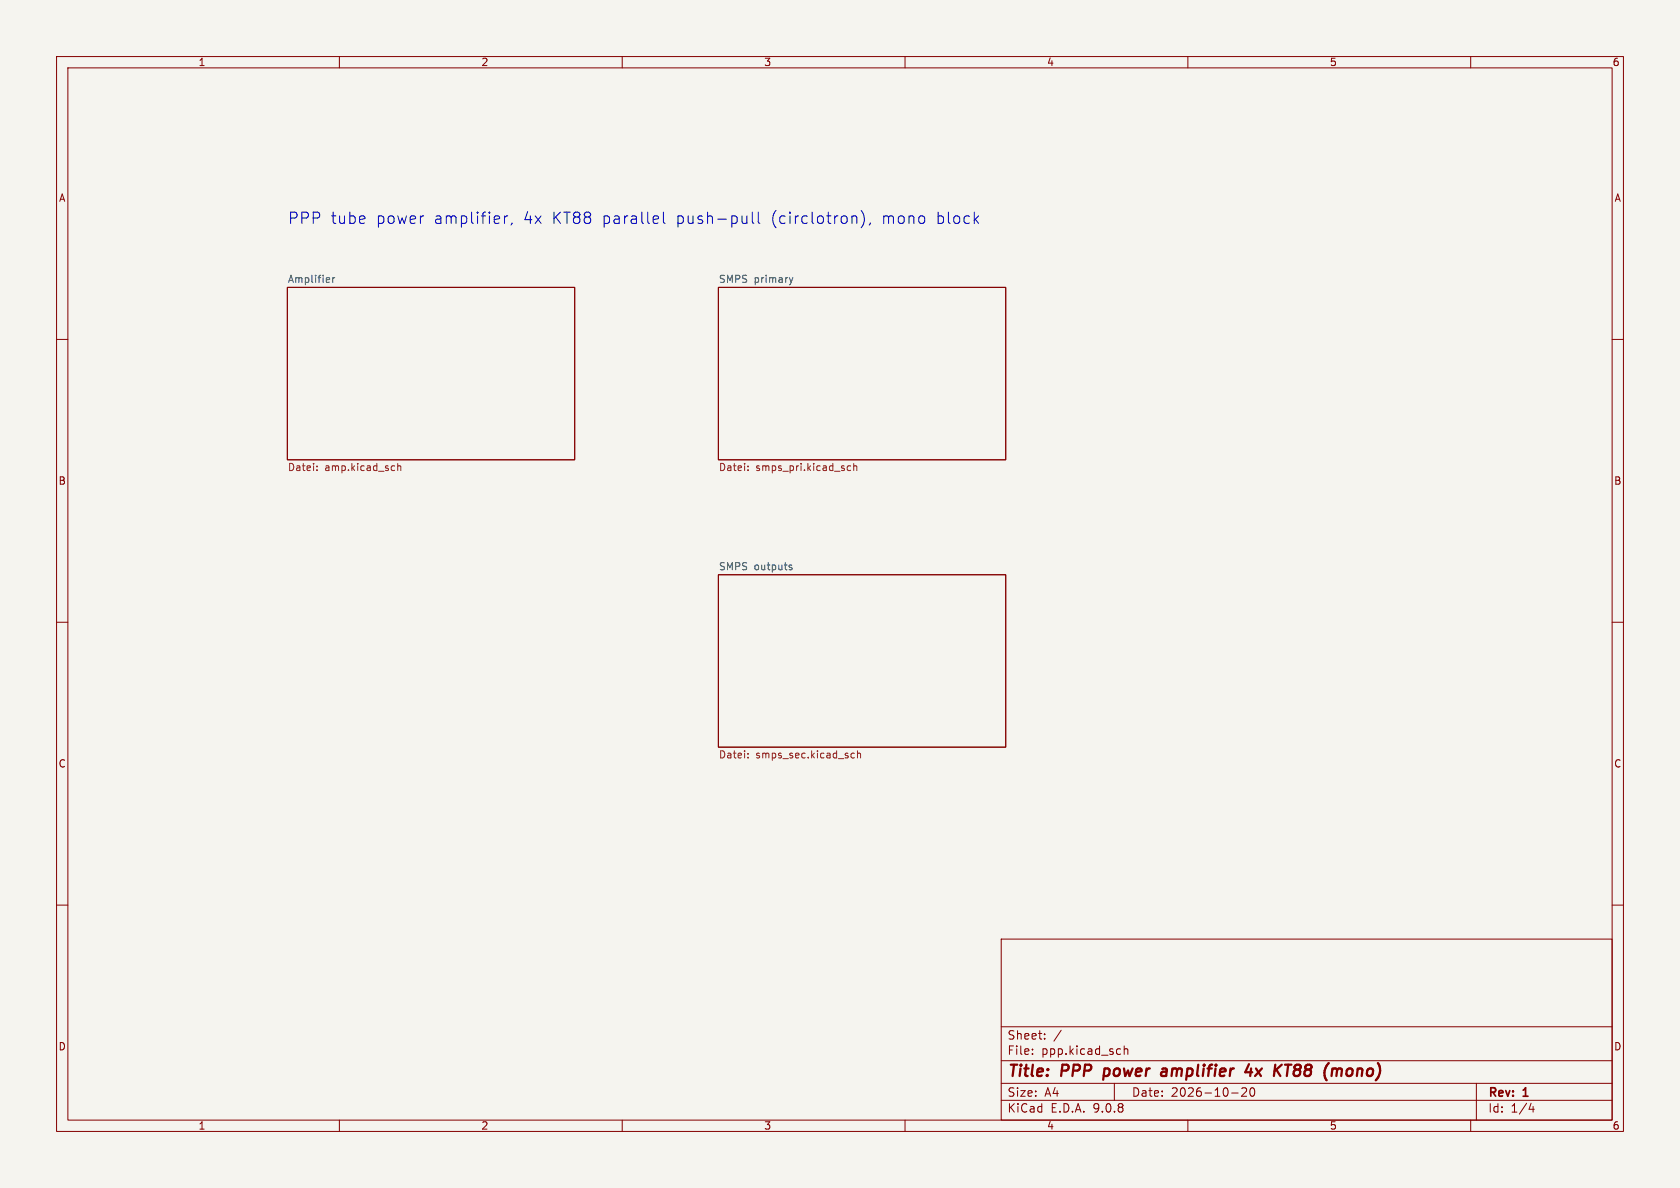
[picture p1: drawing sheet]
<svg xmlns="http://www.w3.org/2000/svg" width="297mm" height="210mm" viewBox="0 0 297 210" stroke-linecap="round" stroke-linejoin="round" font-family="sans-serif">
<path d="M0 0h297v210h-297z" fill="#f5f4ef" stroke="#f5f4ef" stroke-width=".18"/>
<g fill="none" stroke="#840000" stroke-width=".18">
<path d="M10 10h277v190h-277zM12 12h273v186h-273zM60 10v2M110 10v2M160 10v2M210 10v2M260 10v2M50.8 50.8h50.8v30.5h-50.8zM127 50.8h50.8v30.5h-50.8zM10 60h2M285 60h2M10 110h2"/>
<path d="M127 101.6h50.8v30.5h-50.8zM285 110h2M10 160h2M177 166h108v32h-108zM285 160h2M60 198v2M110 198v2M160 198v2M177 194.5h108M177 191.5h108M177 187.5h108M177 181.5h108"/>
<path d="M182.5 186.3v.1M182.5 185.5v.1M184.7 183.6v.1M184.7 182.8v.1M187.6 182.1l-1.3 2M197 191.5v3M198 185.4l.1 .1M198.1 186.3l-.1 .1M198.7 184.9v1.5M198.7 185.5l.3-.1 .3 .1 .1 .9M210 198v2M217.7 193.2h1.2"/>
<path d="M219.7 192.3l.5 .1 .2 .3-.9 1.1h.9M221.1 192.4l.2-.1a.81 .81 0 0 1 .6 .6 .81 .81 0 0 1-.3 .8l-.1 .1a.81 .81 0 0 1-.4-1.4zM260 198v2M261 191.5v6.5M270.7 195l-.4 1.1h.9M271 195.6v1"/>
</g>
<path d="M195.3 188.9l-.3 2M205.3 190.1l.2 .1 .7-.1M205.5 189l.2-.1 .5 .1M206.3 189.4l-.9 .1M220.8 188.1l-.7 1.4h1.3M221.2 188.9l-.2 1.3M227.2 188.2h1.1M227.7 188.2l-.2 2M234.9 187.9l-.1 .1M236.4 189.2a.5 .5 0 0 1 .8-.2l-.1 1.2" fill="none" stroke="#840000" stroke-width=".4"/>
<path d="M58.8 49.1v.8M59.2 49.1l-.4 .2M139.6 49.1l.3 .8M139.9 49.9l-.2 .3M140.2 49.1l-.3 .8M139.6 99.9h.4M139.6 100.2l.4 .3v.2h-.4" fill="none" stroke="#006464" stroke-width=".18"/>
<g fill="none" stroke="#725600" stroke-width=".18">
<path d="M56 83.1v.1M56 82.4v.1M69.6 82.3l.2 .1M69.8 83.1l-.2 .1M70.3 81.9v1.3M70.3 82.5l.2-.2 .3 .1 .1 .8M132.2 83.1v.1M132.2 82.4v.1M150.4 82.4l-.4-.1-.2 .3 .1 .5h.5M150.9 82.5l.2-.2 .3 .1 .1 .8M150.9 81.9v1.3M132.2 133.2v.1"/>
<path d="M132.2 133.9v.1M151 133.2l-.3-.1-.3 .3 .2 .5h.4M151.6 133.3l.2-.2 .3 .1v.8M151.6 132.7v1.3"/>
</g>
<path d="M89.2 38.2v1.3M89.8 38.2a.51 .51 0 0 0-.6 .3M90.5 39.4l-.2 .4M116.3 38.3l.1 .3-.9 .2M117.3 37.5v1.7l.3 .3M132 38.2v1.3M132 39.3l-.2 .2M133 37.5v1.7l.3 .3M134 37.5v1.7l.3 .3M150.9 38.2h.3l.3 .2v1.1M152.2 37.2a2.29 2.29 0 0 1 0 3.1M153.9 39.4l-.2 .4" fill="none" stroke="#0000c2" stroke-width=".18"/>
<g font-size="2.8" fill="#0000c2">
<text x="50.8" y="39.8">PPP</text>
<text x="58.4" y="39.8">tube</text>
<text x="66.4" y="39.8">power</text>
<text x="76.7" y="39.8">amplifier,</text>
<text x="92.6" y="39.8">4x</text>
<text x="97.7" y="39.8">KT88</text>
<text x="106.6" y="39.8">parallel</text>
<text x="119.7" y="39.8">push-pull</text>
<text x="136.5" y="39.8">(circlotron),</text>
<text x="156.2" y="39.8">mono</text>
<text x="165.8" y="39.8">block</text>
</g>
<g font-size="2.8" fill="#840000">
<text x="178" y="190.9">Title:</text>
<text x="187.7" y="190.9">PPP</text>
<text x="196" y="190.9">power</text>
<text x="207" y="190.9">amplifier</text>
<text x="222.6" y="190.9">4x</text>
<text x="228.5" y="190.9">KT88</text>
<text x="238.1" y="190.9">(mono)</text>
</g>
<g font-size="2.1" fill="#840000">
<text x="178" y="184">Sheet:</text>
<text x="178" y="186.7">File:</text>
<text x="184.1" y="186.7">ppp.kicad_sch</text>
<text x="178" y="196.9">KiCad</text>
<text x="178" y="194.1">Size:</text>
<text x="184.7" y="194.1">A4</text>
<text x="185.7" y="196.9">E.D.A.</text>
<text x="193.3" y="196.9">9.0.8</text>
<text x="200" y="194.1">Date:</text>
<text x="207" y="194.1">2026-10-20</text>
<text x="263" y="194.3">Rev:</text>
<text x="263" y="196.9">Id:</text>
<text x="267.1" y="196.9">1/4</text>
<text x="269.4" y="194.3">1</text>
</g>
<g font-size="1.8" fill="#840000">
<text x="35" y="11.9">1</text>
<text x="85" y="11.9">2</text>
<text x="135" y="11.9">3</text>
<text x="185" y="11.9">4</text>
<text x="235" y="11.9">5</text>
<text x="285" y="11.9">6</text>
<text x="10.3" y="35.9">A</text>
<text x="285.3" y="35.9">A</text>
<text x="10.3" y="85.9">B</text>
<text x="285.3" y="85.9">B</text>
<text x="10.3" y="135.9">C</text>
<text x="285.3" y="135.9">C</text>
<text x="10.3" y="185.9">D</text>
<text x="285.3" y="185.9">D</text>
<text x="35" y="199.9">1</text>
<text x="85" y="199.9">2</text>
<text x="135" y="199.9">3</text>
<text x="185" y="199.9">4</text>
<text x="235" y="199.9">5</text>
<text x="285" y="199.9">6</text>
</g>
<g font-size="1.8" fill="#006464">
<text x="50.8" y="50.1">Amplifier</text>
<text x="127" y="50.1">SMPS</text>
<text x="133.3" y="50.1">primary</text>
<text x="127" y="100.9">SMPS</text>
<text x="133.3" y="100.9">outputs</text>
</g>
<g font-size="1.8" fill="#725600">
<text x="50.8" y="83.6">Datei:</text>
<text x="57.4" y="83.6">amp.kicad_sch</text>
<text x="127" y="83.6">Datei:</text>
<text x="133.6" y="83.6">smps_pri.kicad_sch</text>
<text x="127" y="134.4">Datei:</text>
<text x="133.6" y="134.4">smps_sec.kicad_sch</text>
</g>
</svg>
